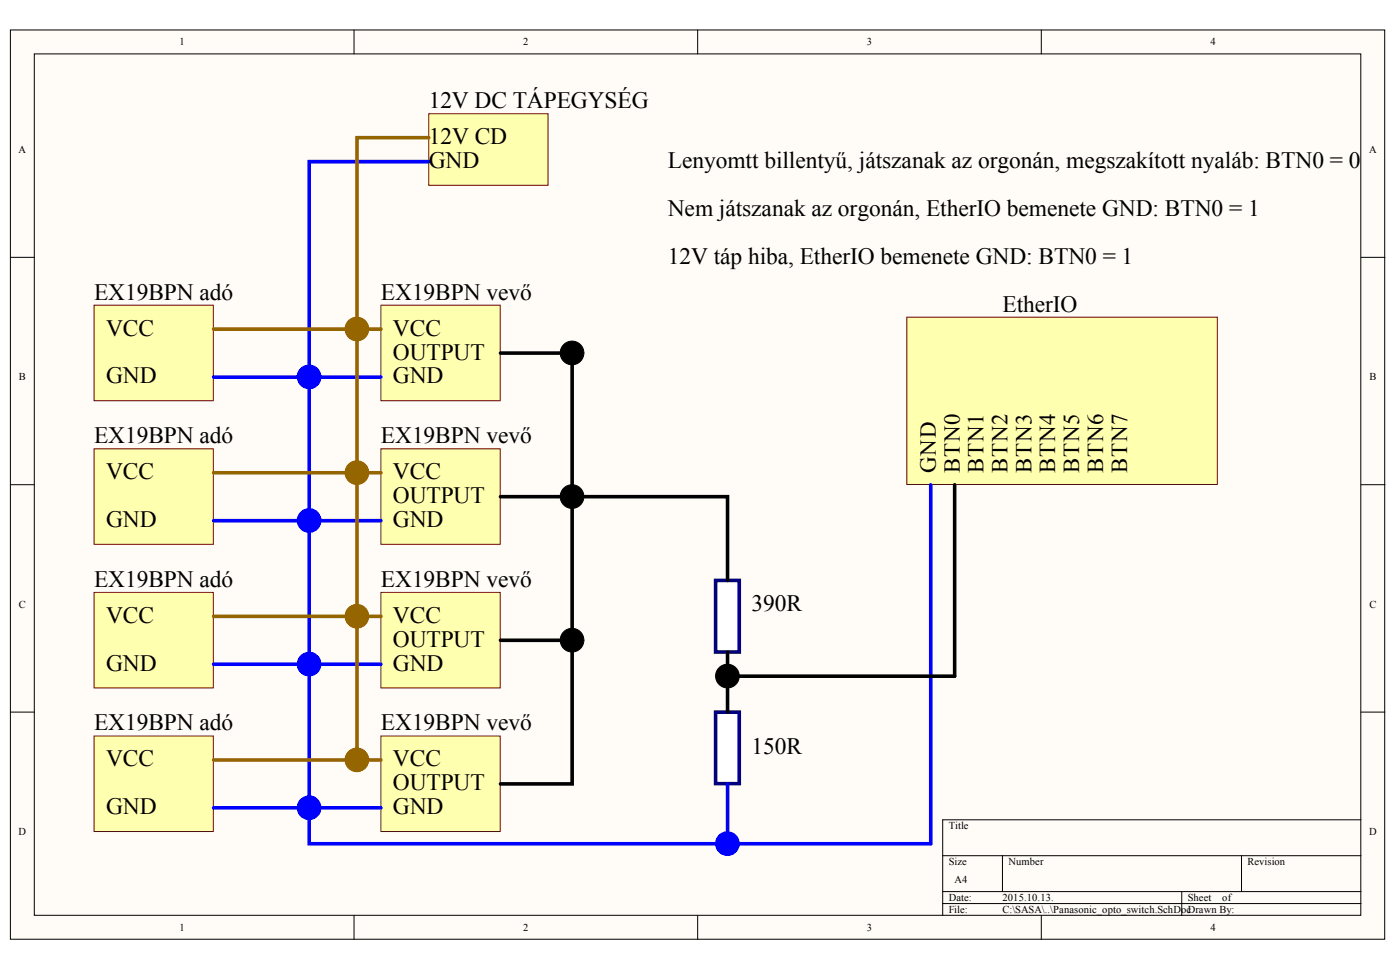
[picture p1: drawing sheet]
<svg xmlns="http://www.w3.org/2000/svg" width="284mm" height="197mm" viewBox="0 0 284 197" stroke-linecap="round" stroke-linejoin="round" font-family="sans-serif">
<g fill="#fffcf8" stroke="#000" stroke-width=".2">
<path d="M2.1 6.1h278.8v184.3h-278.8z"/>
<path d="M7 10.9h269v174.7h-269z"/>
</g>
<g fill="none" stroke="#000" stroke-width=".2">
<path d="M71.8 6.1v4.8M141.5 6.1v4.8M211.2 6.1v4.8M2.1 52.2h4.9M276.1 52.2h4.8M2.1 98.3h4.9M276.1 98.3h4.8M2.1 144.4h4.9M276.1 144.4h4.8M191.2 173.5h84.9M203.3 173.5v7.3M251.8 173.5v7.3"/>
<path d="M276.1 166.2h-84.9v19.4M71.8 185.6v4.9M141.5 185.6v4.9M191.2 180.8h84.9M191.2 183.2h84.9M211.2 185.6v4.9M239.7 180.8v4.8"/>
</g>
<g fill="#ffffb0" stroke="#800000" stroke-width=".2">
<path d="M87 23.1h24.2v14.5h-24.2z"/>
<path d="M77.3 61.9h24.2v19.3h-24.2z"/>
<path d="M184 64.3h62.9v33.9h-62.9z"/>
<path d="M77.3 91h24.2v19.3h-24.2z"/>
<path d="M77.3 120.1h24.2v19.4h-24.2z"/>
<path d="M77.3 149.2h24.2v19.4h-24.2z"/>
</g>
<path d="M87 32.8h-24.3v43.6M62.7 76.4v87.4h14.6M62.7 76.4h14.6M188.8 98.3v72.7h-126.1v-7.2M62.7 105.5h14.6M62.7 134.7h14.6" fill="none" stroke="#00f" stroke-width=".73"/>
<path d="M87 27.9h-14.6v126.2h4.9M72.4 66.7h4.9M72.4 95.8h4.9M72.4 125h4.9" fill="none" stroke="#956500" stroke-width=".73"/>
<path d="M101.5 71.6h14.6v87.3h-14.6M101.5 100.7h14.6M101.5 129.8h14.6" fill="none" stroke="#000" stroke-width=".73"/>
<g fill="#fff" stroke="#000080" stroke-width=".73">
<path d="M145.2 117.7h4.8v14.5h-4.8z"/>
<path d="M145.2 144.4h4.8v14.5h-4.8z"/>
</g>
<path d="M147.6 158.9v12.1" fill="none" stroke="#00f" stroke-width=".73"/>
<path d="M193.6 98.3v38.8h-46M116.1 100.7h31.5v17M147.6 132.2v12.2" fill="none" stroke="#000" stroke-width=".73"/>
<g fill="#ffffb0" stroke="#800000" stroke-width=".2">
<path d="M19.1 61.9h24.2v19.3h-24.2z"/>
<path d="M19.1 91h24.2v19.3h-24.2z"/>
<path d="M19.1 120.1h24.2v19.4h-24.2z"/>
<path d="M19.1 149.2h24.2v19.4h-24.2z"/>
</g>
<path d="M43.3 66.7h29.1M43.3 95.8h29.1M43.3 125h29.1M43.3 154.1h29.1" fill="none" stroke="#956500" stroke-width=".73"/>
<path d="M43.3 76.4h19.4M43.3 105.5h19.4M43.3 134.7h19.4M43.3 163.8h19.4" fill="none" stroke="#00f" stroke-width=".73"/>
<g fill="#956500" stroke="#956500" stroke-width=".2">
<circle cx="72.4" cy="66.7" r="2.4"/>
<circle cx="72.4" cy="95.8" r="2.4"/>
<circle cx="72.4" cy="124.9" r="2.4"/>
<circle cx="72.4" cy="154" r="2.4"/>
</g>
<g fill="#00f" stroke="#00f" stroke-width=".2">
<circle cx="62.7" cy="76.4" r="2.4"/>
<circle cx="62.7" cy="105.5" r="2.4"/>
<circle cx="62.7" cy="134.6" r="2.4"/>
<circle cx="62.7" cy="163.7" r="2.4"/>
<circle cx="147.6" cy="171" r="2.4"/>
</g>
<g fill="#000" stroke="#000" stroke-width=".2">
<circle cx="116" cy="71.6" r="2.4"/>
<circle cx="116" cy="100.7" r="2.4"/>
<circle cx="116" cy="129.8" r="2.4"/>
<circle cx="147.6" cy="137.1" r="2.4"/>
</g>
<g font-size="4.8">
<text x="87" y="21.9">12V DC TÁPEGYSÉG</text>
<text x="87" y="29.2">12V CD</text>
<text x="87" y="34.1">GND</text>
<text x="135.5" y="34.1">Lenyomtt billentyű, játszanak az orgonán, megszakított nyaláb: BTN0 = 0</text>
<text x="135.5" y="43.8">Nem játszanak az orgonán, EtherIO bemenete GND: BTN0 = 1</text>
<text x="135.5" y="53.5">12V táp hiba, EtherIO bemenete GND: BTN0 = 1</text>
<text x="19.1" y="60.8">EX19BPN adó</text>
<text x="77.3" y="60.8">EX19BPN vevő</text>
<text x="203.3" y="63.2">EtherIO</text>
<text x="21.5" y="68">VCC</text>
<text x="79.7" y="68">VCC</text>
<text x="21.5" y="77.7">GND</text>
<text x="79.7" y="72.9">OUTPUT</text>
<text x="79.7" y="77.7">GND</text>
<text x="19.1" y="89.9">EX19BPN adó</text>
<text x="77.3" y="89.9">EX19BPN vevő</text>
<text x="21.5" y="97.1">VCC</text>
<text x="79.7" y="97.1">VCC</text>
<text x="79.7" y="102">OUTPUT</text>
<text x="21.5" y="106.8">GND</text>
<text x="79.7" y="106.8">GND</text>
<text x="19.1" y="119">EX19BPN adó</text>
<text x="77.3" y="119">EX19BPN vevő</text>
<text x="152.4" y="123.8">390R</text>
<text x="21.5" y="126.3">VCC</text>
<text x="79.7" y="126.3">VCC</text>
<text x="79.7" y="131.1">OUTPUT</text>
<text x="21.5" y="136">GND</text>
<text x="79.7" y="136">GND</text>
<text x="19.1" y="148.1">EX19BPN adó</text>
<text x="77.3" y="148.1">EX19BPN vevő</text>
<text x="21.5" y="155.4">VCC</text>
<text x="79.7" y="155.4">VCC</text>
<text x="152.4" y="152.9">150R</text>
<text x="79.7" y="160.2">OUTPUT</text>
<text x="21.5" y="165.1">GND</text>
<text x="79.7" y="165.1">GND</text>
</g>
<g font-size="4.6">
<text x="189.8" y="95.8" transform="rotate(-90 189.8 95.8)">GND</text>
<text x="194.7" y="95.8" transform="rotate(-90 194.7 95.8)">BTN0</text>
<text x="199.5" y="95.8" transform="rotate(-90 199.5 95.8)">BTN1</text>
<text x="204.4" y="95.8" transform="rotate(-90 204.4 95.8)">BTN2</text>
<text x="209.2" y="95.8" transform="rotate(-90 209.2 95.8)">BTN3</text>
<text x="214.1" y="95.8" transform="rotate(-90 214.1 95.8)">BTN4</text>
<text x="218.9" y="95.8" transform="rotate(-90 218.9 95.8)">BTN5</text>
<text x="223.8" y="95.8" transform="rotate(-90 223.8 95.8)">BTN6</text>
<text x="228.6" y="95.8" transform="rotate(-90 228.6 95.8)">BTN7</text>
</g>
<g font-size="2.1">
<text x="36.4" y="9.2">1</text>
<text x="106.1" y="9.2">2</text>
<text x="175.9" y="9.2">3</text>
<text x="245.6" y="9.2">4</text>
<text x="3.8" y="31">A</text>
<text x="277.8" y="31">A</text>
<text x="3.8" y="77.1">B</text>
<text x="277.8" y="77.1">B</text>
<text x="3.8" y="123.2">C</text>
<text x="277.8" y="123.2">C</text>
<text x="3.8" y="169.3">D</text>
<text x="192.4" y="168.1">Title</text>
<text x="277.7" y="169.3">D</text>
<text x="192.4" y="175.4">Size</text>
<text x="193.6" y="179">A4</text>
<text x="204.6" y="175.4">Number</text>
<text x="253.1" y="175.4">Revision</text>
<text x="192.4" y="182.7">Date:</text>
<text x="192.4" y="185.1">File:</text>
<text x="203.3" y="182.7">2015.10.13.</text>
<text x="203.3" y="185.1">C:\SASA\..\Panasonic_opto_switch.SchDocDrawn By:</text>
<text x="240.9" y="182.7">Sheet</text>
<text x="247.9" y="182.7">of</text>
<text x="36.4" y="188.7">1</text>
<text x="106.1" y="188.7">2</text>
<text x="175.9" y="188.7">3</text>
<text x="245.6" y="188.7">4</text>
</g>
</svg>
